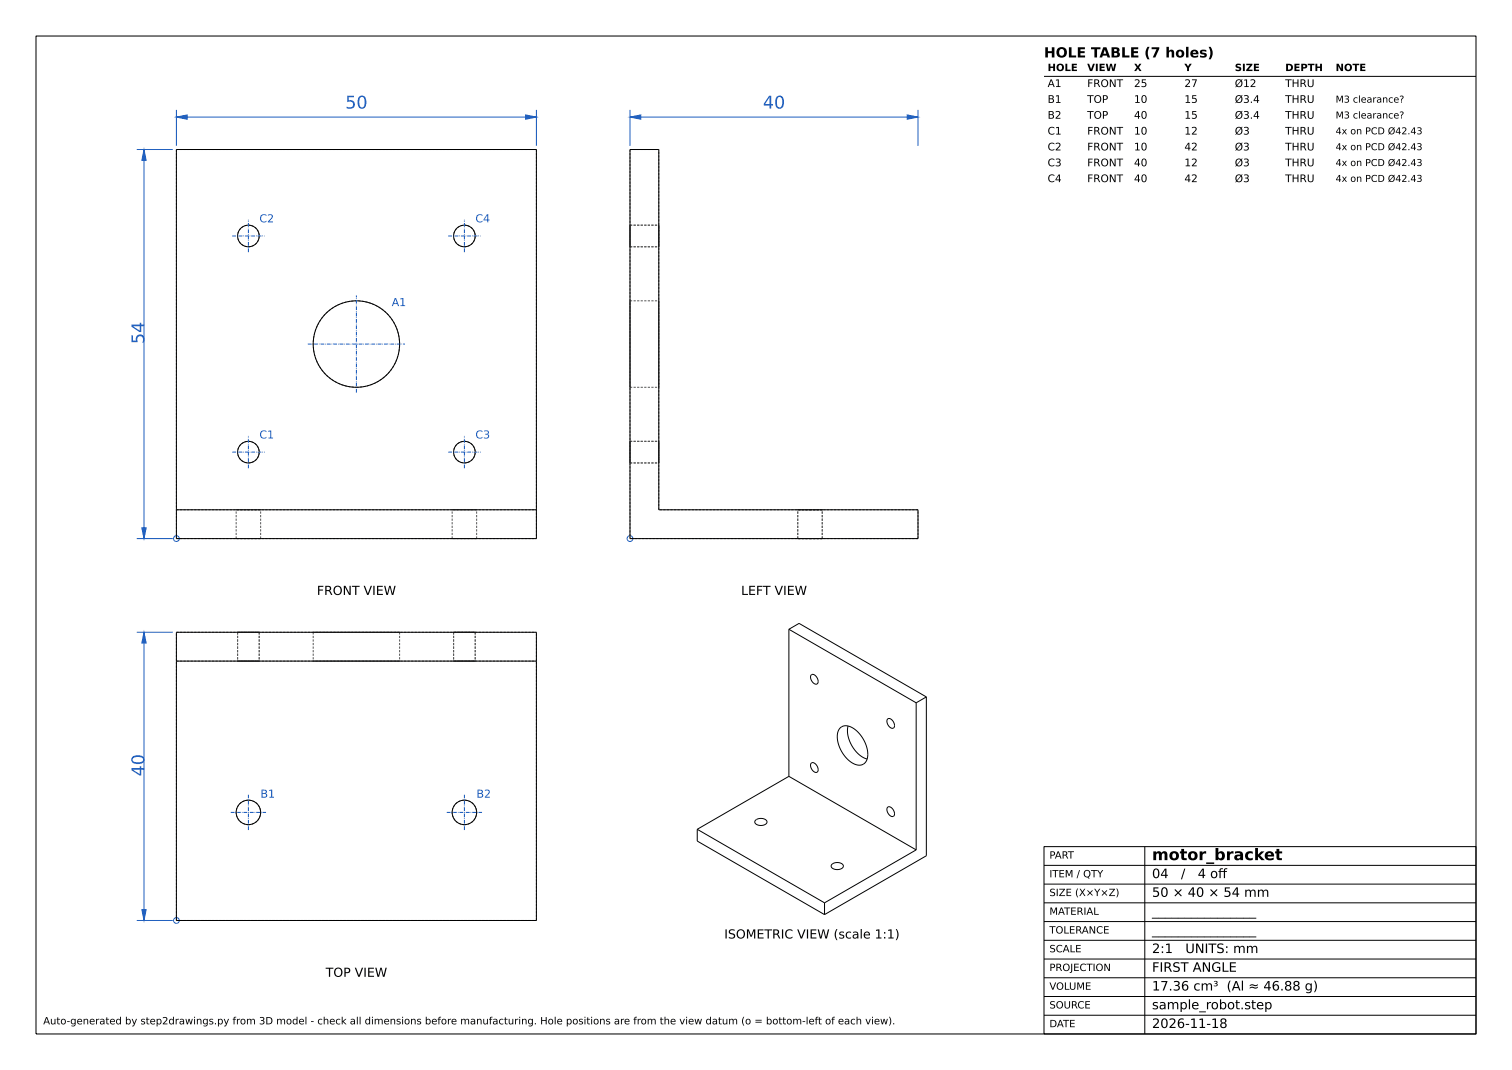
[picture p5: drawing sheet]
<svg xmlns="http://www.w3.org/2000/svg" width="420mm" height="297mm" viewBox="0 0 420 297" stroke-linecap="round" stroke-linejoin="round" font-family="sans-serif">
<g fill="none" stroke="#555" stroke-width=".28" stroke-dasharray=".6 .4" stroke-linecap="butt">
<path d="M49 41.5v108M49 41.5h100M149 41.5v108M175 41.5v108M175 41.5h8M175 65.5v-3M175 62.5v6M175 68.5v-3M175 68.5h8M175 62.5h8M183 65.5v-3M183 62.5v6"/>
<path d="M183 68.5v-3M175 95.5v-12M175 83.5v24M175 83.5h8M183 95.5v-12M183 83.5v24M175 107.5v-12M175 107.5h8M183 107.5v-12M175 125.5v-3M175 122.5v6M175 128.5v-3"/>
<path d="M175 128.5h8M175 122.5h8M183 125.5v-3M183 122.5v6M183 128.5v-3M49 149.5h100M49 141.5h100M65.6 149.5h6.8M65.6 141.5h6.8M65.6 149.5v-8M72.4 149.5h-6.8M72.4 141.5h-6.8"/>
<path d="M72.4 149.5v-8M125.6 149.5h6.8M125.6 141.5h6.8M125.6 149.5v-8M132.4 149.5h-6.8M132.4 141.5h-6.8M132.4 149.5v-8M183 141.5v-100M221.6 149.5h3.4M221.6 141.5h3.4M221.6 149.5v-8M225 149.5h3.4"/>
<path d="M225 141.5h3.4M228.4 149.5h-6.8M228.4 141.5h-6.8M228.4 149.5v-8M255 149.5v-8M255 149.5h-80M255 141.5h-72M49 175.5h100M66 175.5h6M66 175.5v8M72 175.5h-6M72 175.5v8"/>
<path d="M87 175.5h24M87 175.5v8M111 175.5h-24M111 175.5v8M126 175.5h6M126 175.5v8M132 175.5h-6M132 175.5v8M49 183.5h100M66 183.5h6M72 183.5h-6M87 183.5h24"/>
<path d="M111 183.5h-24M126 183.5h6M132 183.5h-6M49 255.5v-80M49 255.5h100M149 255.5v-80"/>
<circle cx="69" cy="65.5" r="3"/>
<circle cx="129" cy="65.5" r="3"/>
<circle cx="99" cy="95.5" r="12"/>
<circle cx="69" cy="125.5" r="3"/>
<circle cx="129" cy="125.5" r="3"/>
<circle cx="69" cy="225.5" r="3.4"/>
<circle cx="129" cy="225.5" r="3.4"/>
</g>
<g fill="none" stroke="#000" stroke-width=".28">
<path d="M10 10h400v277h-400zM290 21.2h120M49 41.5h100v108h-100zM175 41.5h8v100h72v8h-80zM49 141.5h100M49 175.5h100v80h-100zM219.1 174.7l2.9-1.7 35.3 20.4M219.1 174.7v40.8M219.1 174.7l35.4 20.4M49 183.5h100M225.3 187.3l.6-.1a1.71 1.71 0 0 1 1 2.7h-.2a1.9 1.9 0 0 1-1.4-2.6zM246.6 199.6l.5-.2a1.71 1.71 0 0 1 1 2.7l-.2 .1a1.9 1.9 0 0 1-1.3-2.6z"/>
<path d="M254.5 195.1v40.8M257.3 193.4v44.1l-28.3 16.4M257.3 193.4l-2.8 1.7M219.1 215.5l-25.4 14.7M219.1 215.5l35.4 20.4M225.3 211.8l.6-.1a1.71 1.71 0 0 1 1 2.7h-.2a1.9 1.9 0 0 1-1.4-2.6zM233.4 202.1a2.85 2.85 0 0 1 4 .3 8.2 8.2 0 0 1 3.3 8.7 2.5 2.5 0 0 1-4 .7 8 8 0 0 1-3.7-9.2zM235.6 201.5a8.5 8.5 0 0 0 5.3 9.2M193.7 230.2v3.3l35.3 20.4M193.7 230.2l35.3 20.4M209.9 227.6a1.91 1.91 0 0 1 3.2 .6l-.1 .1a1.9 1.9 0 0 1-3.3-.2zM231.1 239.9a1.91 1.91 0 0 1 3.2 .5v.1a1.9 1.9 0 0 1-3.4-.2z"/>
<path d="M246.6 224.1l.5-.2a1.71 1.71 0 0 1 1 2.7l-.2 .1a1.9 1.9 0 0 1-1.3-2.6zM254.5 235.9l-25.5 14.7M290 235h120v52h-120zM318 235v52M229 250.6v3.3M290 240.2h120M290 245.4h120M290 250.6h120M290 255.8h120M290 261h120M290 266.2h120M290 271.4h120"/>
<path d="M290 276.6h120M290 281.8h120"/>
<circle cx="69" cy="65.5" r="3"/>
<circle cx="129" cy="65.5" r="3"/>
<circle cx="99" cy="95.5" r="12"/>
<circle cx="69" cy="125.5" r="3"/>
<circle cx="129" cy="125.5" r="3"/>
<circle cx="69" cy="225.5" r="3.4"/>
<circle cx="129" cy="225.5" r="3.4"/>
</g>
<g fill="#1f5fbf" stroke="#1f5fbf" stroke-width=".28">
<path d="M49 32.5l3-.6v1.2z"/>
<path d="M146 31.9l3 .6-3 .6z"/>
<path d="M39.4 146.5h1.2l-.6 3z"/>
<path d="M40 41.5l.6 3h-1.2z"/>
<path d="M39.4 252.5h1.2l-.6 3z"/>
<path d="M40 175.5l.6 3h-1.2z"/>
<path d="M175 32.5l3-.6v1.2z"/>
<path d="M252 31.9l3 .6-3 .6z"/>
</g>
<g fill="none" stroke="#1f5fbf" stroke-width=".28">
<path d="M49 30.5v10M49 32.5h100M149 30.5v10M175 32.5h80M175 30.5v10M255 30.5v10M38 41.5h10M40 41.5v108M38 149.5h10M38 175.5h10M40 175.5v80M38 255.5h10"/>
<circle cx="49" cy="149.5" r=".8"/>
<circle cx="175" cy="149.5" r=".8"/>
<circle cx="49" cy="255.5" r=".8"/>
</g>
<g fill="none" stroke="#1f5fbf" stroke-width=".28" stroke-dasharray="1.1 .3 .2 .3" stroke-linecap="butt">
<path d="M64.5 65.5h9M69 70v-9M124.5 65.5h9M129 70v-9M85.5 95.5h27M99 109v-27M64.5 125.5h9M69 130v-9M124.5 125.5h9M129 130v-9M64.1 225.5h9.8M69 230.4v-9.8"/>
<path d="M124.1 225.5h9.8M129 230.4v-9.8"/>
</g>
<g font-size="4.9" fill="#1f5fbf">
<text x="95.9" y="30.1">50</text>
<text x="211.9" y="30.1">40</text>
<text x="40.1" y="95.5" transform="rotate(-90 40.1 95.5)">54</text>
<text x="40.1" y="215.5" transform="rotate(-90 40.1 215.5)">40</text>
</g>
<text font-size="4.4" x="320" y="238.8">motor_bracket</text>
<text font-size="3.9" x="290" y="16">HOLE TABLE (7 holes)</text>
<g font-size="3.6">
<text x="320" y="243.7">04</text>
<text x="328" y="243.7">/</text>
<text x="332.7" y="243.7">4 of</text>
<text x="338.4" y="243.7">f</text>
<text x="320" y="248.9">50 × 40 × 54 mm</text>
<text x="320" y="254.1">________________</text>
<text x="320" y="259.3">________________</text>
<text x="320" y="264.5">2:1</text>
<text x="320" y="269.7">FIRST ANGLE</text>
<text x="329.3" y="264.5">UNITS: mm</text>
<text x="320" y="274.9">17.36 cm³ (Al ≈ 46.88 g)</text>
<text x="320" y="280.1">sample_robot.step</text>
<text x="320" y="285.3">2026-11-18</text>
</g>
<g font-size="3.5">
<text x="88" y="165.1">FRONT VIEW</text>
<text x="205.9" y="165.1">LEFT VIEW</text>
<text x="201.2" y="260.5">ISOMETRIC VIEW (scale 1:1)</text>
<text x="90.5" y="271.1">TOP VIEW</text>
</g>
<g font-size="3.1" fill="#1f5fbf">
<text x="72.1" y="61.7">C2</text>
<text x="132.1" y="61.7">C4</text>
<text x="108.8" y="85">A1</text>
<text x="72.1" y="121.7">C1</text>
<text x="132.1" y="121.7">C3</text>
<text x="72.3" y="221.4">B1</text>
<text x="132.3" y="221.4">B2</text>
</g>
<g font-size="2.9">
<text x="291" y="24.2">A1</text>
<text x="291" y="28.6">B1</text>
<text x="302" y="24.2">FRONT</text>
<text x="302" y="28.6">TOP</text>
<text x="315" y="24.2">25</text>
<text x="315" y="28.6">10</text>
<text x="329" y="24.2">27</text>
<text x="329" y="28.6">15</text>
<text x="343" y="24.2">Ø12</text>
<text x="343" y="28.6">Ø3.4</text>
<text x="357" y="24.2">THRU</text>
<text x="357" y="28.6">THRU</text>
<text x="291" y="33">B2</text>
<text x="302" y="33">TOP</text>
<text x="315" y="33">40</text>
<text x="329" y="33">15</text>
<text x="343" y="33">Ø3.4</text>
<text x="357" y="33">THRU</text>
<text x="291" y="37.4">C1</text>
<text x="291" y="41.8">C2</text>
<text x="302" y="37.4">FRONT</text>
<text x="302" y="41.8">FRONT</text>
<text x="315" y="37.4">10</text>
<text x="315" y="41.8">10</text>
<text x="329" y="37.4">12</text>
<text x="329" y="41.8">42</text>
<text x="343" y="37.4">Ø3</text>
<text x="343" y="41.8">Ø3</text>
<text x="357" y="37.4">THRU</text>
<text x="357" y="41.8">THRU</text>
<text x="291" y="46.2">C3</text>
<text x="302" y="46.2">FRONT</text>
<text x="315" y="46.2">40</text>
<text x="329" y="46.2">12</text>
<text x="343" y="46.2">Ø3</text>
<text x="357" y="46.2">THRU</text>
<text x="291" y="50.6">C4</text>
<text x="302" y="50.6">FRONT</text>
<text x="315" y="50.6">40</text>
<text x="329" y="50.6">42</text>
<text x="343" y="50.6">Ø3</text>
<text x="357" y="50.6">THRU</text>
</g>
<g font-size="2.8">
<text x="291" y="19.7">HOLE</text>
<text x="302" y="19.7">VIEW</text>
<text x="315" y="19.7">X</text>
<text x="329" y="19.7">Y</text>
<text x="343" y="19.7">SIZE</text>
<text x="357" y="19.7">DEPTH</text>
<text x="371" y="19.7">NOTE</text>
<text x="291.5" y="238.3">PART</text>
<text x="291.5" y="243.5">ITEM / QTY</text>
<text x="291.5" y="248.7">SIZE (X×Y×Z)</text>
<text x="291.5" y="253.9">MATERIAL</text>
<text x="291.5" y="259.1">TOLERANCE</text>
<text x="291.5" y="264.3">SCALE</text>
<text x="291.5" y="269.5">PROJECTION</text>
<text x="291.5" y="274.7">VOLUME</text>
<text x="291.5" y="279.9">SOURCE</text>
<text x="12" y="284.3">Auto-generated by step2drawings.py from 3D model - check all dimensions before manufacturing. Hole positions are from the view datum (o = bottom-left of each view).</text>
<text x="291.5" y="285.1">DATE</text>
</g>
<g font-size="2.6">
<text x="371" y="28.5">M3 clearance?</text>
<text x="371" y="32.9">M3 clearance?</text>
<text x="371" y="37.3">4x on PCD Ø42.43</text>
<text x="371" y="41.7">4x on PCD Ø42.43</text>
<text x="371" y="46.1">4x on PCD Ø42.43</text>
<text x="371" y="50.5">4x on PCD Ø42.43</text>
</g>
</svg>
